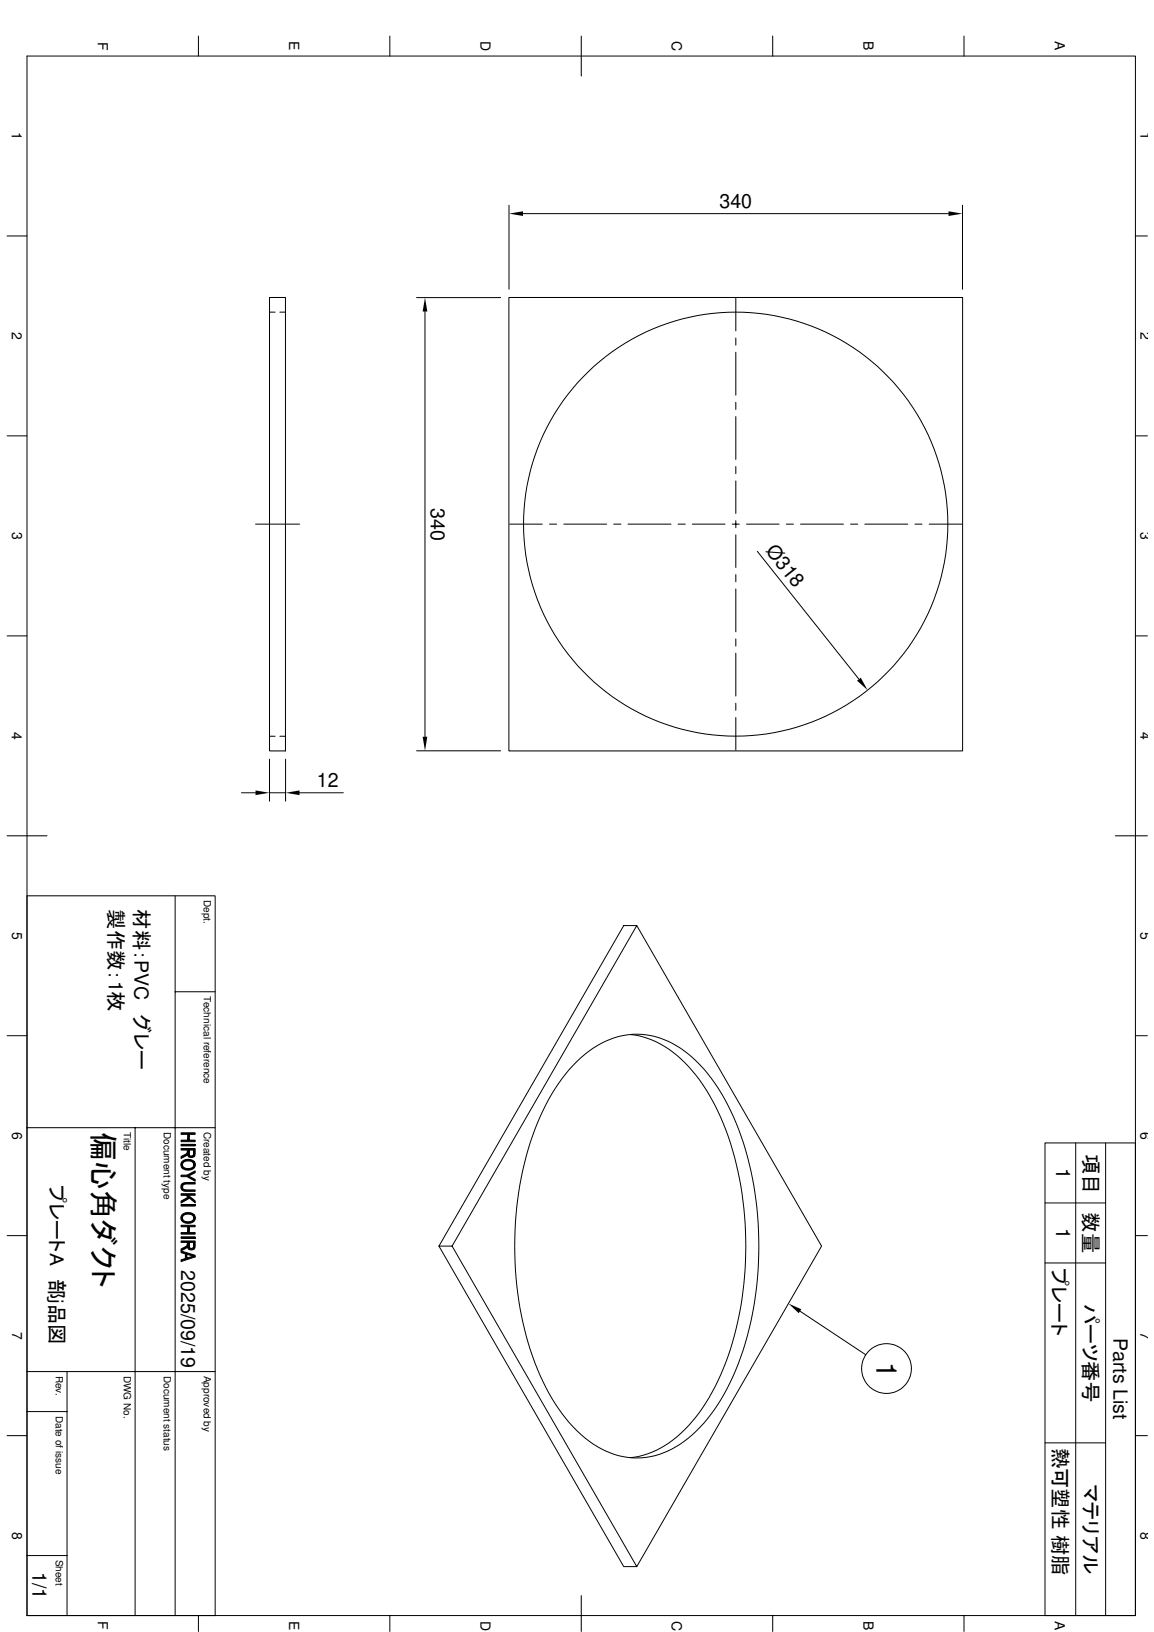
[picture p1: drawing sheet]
<svg xmlns="http://www.w3.org/2000/svg" width="210mm" height="297mm" viewBox="0 0 210 297" stroke-linecap="round" stroke-linejoin="round" font-family="sans-serif">
<g fill="none" stroke="#000" stroke-width=".18">
<path d="M4.9 10.2h201.6v283.8h-201.6zM36.1 6.6v3.6M70.9 6.6v3.6M105.7 6.6v7.2M140.5 6.6v3.6M175.3 6.6v3.6M92.6 37.4v15.2M95.1 38.9h77.4M175.1 37.4v15.2M1.3 42.9h3.6M49 54.1h2.9v82.6h-2.9zM49 56.8h1"/>
<path d="M50.9 56.8h1M75.8 54.2h15.3M77.3 56.7v77.4M92.6 54.1h82.5v82.6h-82.5zM133.8 54.3v5.9M206.5 42.9h2.2M1.3 79.3h3.6M133.8 61.5v1.3M133.8 64.1v7.8M133.8 73.2v1.3M133.8 75.8v7.8M206.5 79.3h2.2"/>
<path d="M46.5 95.4h8M92.7 95.4h5.9M99.9 95.4h1.3M102.6 95.4h7.7M111.6 95.4h1.3M114.2 95.4h7.8M123.3 95.4h1.4M125.9 95.4h6M133.2 95.4h1.3M133.8 84.9v1.3M133.8 87.5v6M133.8 94.8v1.3"/>
<path d="M133.8 97.3v6M135.8 95.4h5.9M143 95.4h1.3M145.6 95.4h7.8M154.7 95.4h1.3M157.3 95.4h7.8M166.4 95.4h1.3M169 95.4h5.9M1.3 115.7h3.6M133.8 104.6v1.3M133.8 107.2v7.8M133.8 116.3v1.3"/>
<path d="M133.8 118.9v7.8M137.8 100.4l18.4 23.2M206.5 115.7h2.2M49 134h1M49 138.2v7.6M50.9 134h1M51.9 138.2v7.6M75.8 136.7h15.3M133.8 128v1.3M133.8 130.6v5.9M1.3 152.1h7.3M43.9 144.3h2.6"/>
<path d="M49 144.3h2.9M54.5 144.3h7.9M202.9 152.1h5.8M4.9 163h34.2v131M31.9 163v131M115.8 168.5l33.6 58.3-33.6 58.3M1.3 188.5h3.6M31.9 180.5h7.2M105 193.2a15 15 0 0 1 13.3-4.7 18.1 18.1 0 0 1 10.4 6.9 45.1 45.1 0 0 1 8.4 20.3 62.3 62.3 0 0 1-3.7 34.7 27.8 27.8 0 0 1-10.4 12.9 13.6 13.6 0 0 1-15.9-1 31.4 31.4 0 0 1-9.8-14.2 63 63 0 0 1 .5-43.7 33.1 33.1 0 0 1 7.2-11.2zM114.6 188.3a17 17 0 0 1 11.3 6.6 43 43 0 0 1 8.6 19.6 62.9 62.9 0 0 1-3.4 35.6 28.2 28.2 0 0 1-10.2 13 14.5 14.5 0 0 1-6.3 2.2M206.5 188.5h2.2M4.9 205.3h34.2"/>
<path d="M24.6 205.3v88.7M32.9 207.5h1.2l.3-1v1h1.1v.3h-2.6zM32.9 206.2h2.6v.3h-1.1l-.3 1v-1h-1.2zM32.9 208.3h2.6v.3h-2.6zM32.9 210.5l1-.5 .2-.4v.5l-.1 .2-1.1 .5zM32.9 209h2.6l-.1 1.4-.1 .1-.1-1.2h-.8l-.1 1.2-.2-.4v-.8h-1.2zM32.9 213.9h1.1l1.5 .8v.3l-1.5-.8h-1.1zM32.9 218.6l1.3-.7 .3 .2-1.6 .9zM32.9 217.3h2.6v.3h-2.6zM32.9 219.2h2.6v.3h-2.6zM33.1 215.5l.1-.1v.6a.56 .56 0 0 0 .8 .6h1.5v.2h-1.5a.84 .84 0 0 1-1-.3 .84 .84 0 0 1 .1-1zM33.2 211.3l.7-.3 .7 .1 .7 .3-.1 .6a1.15 1.15 0 0 0-1.8-.4l-.2 .3v.7l-.3-.5v-.4z"/>
<path d="M33.2 212a1.16 1.16 0 0 0 2 .3l.1-.9 .2 .3v.6l-.4 .5-.5 .1h-.8l-.5-.2zM33.2 215.4l.7-.2h1.6v.3h-1.5a.58 .58 0 0 0-.8 .5zM33.8 217.6h.4l1.3 1v.3zM34 213.9l1.5-.8v.3l-1.2 .7zM34.4 209.3v.6a.42 .42 0 0 0 .4 .5 .42 .42 0 0 0 .4-.4l.1 .5-.4 .2-.5-.1zM190.1 218.9h11M195.7 208v86M201.1 208v86M1.3 224.9h3.6M32.9 224.3h1.2l.3-1v1h1.1v.3h-2.6zM32.9 223h2.6v.3h-1.1l-.3 1v-1h-1.2zM32.9 225.1h2.6v.3h-2.6z"/>
<path d="M32.9 227.3l1-.5 .2-.4v.5l-.2 .3-1 .5zM32.9 225.9h2.6l-.1 1.3-.1 .2-.1-1.3h-.8v1.3l-.3-.4v-.9h-1.2zM32.9 227.7l2.6 .8v.3l-1.5-.5-.3 .8v-.9l-.8-.2zM32.9 229.3l.8-.2 .3-.8v.7l1.2-.4 .3 .2-2.6 .8zM33.1 221.1l.6-.4h1l.6 .3-.1 .7a1.15 1.15 0 0 0-1.8-.4l-.2 .3v.7l-.1-.1a.83 .83 0 0 1 0-1.1zM33.2 221.7l.1 .3 .2 .2 .9 .2a.77 .77 0 0 0 .8-.7l.1-.7 .2 .4v.6l-.4 .4-.7 .3-.6-.1-.5-.2zM34.4 226.1v.6a.42 .42 0 0 0 .4 .5 .42 .42 0 0 0 .4-.4l.1 .6-.4 .1-.5-.1zM79.8 226.8l33.7 58.3h2.3l-33.6-58.3h-2.4l33.7-58.3h2.3l-33.6 58.3M145.5 238.7l12 7.9M190.1 229.9h11M206.5 224.9h2.2M4.9 256.9h7.3"/>
<path d="M4.9 249.6h34.2M12.2 249.6v44.4M1.3 261.3h3.6M190.1 262.6h11M206.5 261.3h2.2M4.9 283.1h7.3M36.1 294v2.9M70.9 294v2.9M105.7 290.4v6.5M140.5 294v2.9M175.3 294v2.9M190.1 294v-86h16.4v86"/>
<circle cx="133.8" cy="95.4" r="38.6"/>
<circle cx="161.3" cy="249.1" r="4.5"/>
</g>
<g fill="#000">
<path d="M92.6 38.9l2.5-.4v.8zM172.5 38.5l2.6 .4-2.6 .4zM77.3 54.2l.4 2.5h-.8zM76.9 134.1h.8l-.4 2.6zM155.9 123.9l.7-.5 1.2 2.2zM46.5 143.9l2.5 .4-2.5 .4zM51.9 144.3l2.6-.4v.8zM143.4 237.3l2.4 1-.5 .7z"/>
<path d="M32.9 210.5l1-.5 .2-.4v.5l-.1 .2-1.1 .5z" fill-rule="evenodd"/>
<path d="M32.9 218.6l1.3-.7 .3 .2-1.6 .9z" fill-rule="evenodd"/>
<path d="M34.4 209.3v.6a.42 .42 0 0 0 .4 .5 .42 .42 0 0 0 .4-.4l.1 .5-.4 .2-.5-.1z" fill-rule="evenodd"/>
<path d="M33.2 211.3l.7-.3 .7 .1 .7 .3-.1 .6a1.15 1.15 0 0 0-1.8-.4l-.2 .3v.7l-.3-.5v-.4z" fill-rule="evenodd"/>
<path d="M32.9 207.5h1.2l.3-1v1h1.1v.3h-2.6z" fill-rule="evenodd"/>
<path d="M32.9 206.2h2.6v.3h-1.1l-.3 1v-1h-1.2z" fill-rule="evenodd"/>
<path d="M32.9 209h2.6l-.1 1.4-.1 .1-.1-1.2h-.8l-.1 1.2-.2-.4v-.8h-1.2z" fill-rule="evenodd"/>
<path d="M34 213.9l1.5-.8v.3l-1.2 .7z" fill-rule="evenodd"/>
<path d="M32.9 213.9h1.1l1.5 .8v.3l-1.5-.8h-1.1z" fill-rule="evenodd"/>
<path d="M33.1 215.5l.1-.1v.6a.56 .56 0 0 0 .8 .6h1.5v.2h-1.5a.84 .84 0 0 1-1-.3 .84 .84 0 0 1 .1-1z" fill-rule="evenodd"/>
<path d="M33.2 215.4l.7-.2h1.6v.3h-1.5a.58 .58 0 0 0-.8 .5z" fill-rule="evenodd"/>
<path d="M33.8 217.6h.4l1.3 1v.3z" fill-rule="evenodd"/>
<path d="M32.9 217.3h2.6v.3h-2.6z" fill-rule="evenodd"/>
<path d="M33.2 212a1.16 1.16 0 0 0 2 .3l.1-.9 .2 .3v.6l-.4 .5-.5 .1h-.8l-.5-.2z" fill-rule="evenodd"/>
<path d="M32.9 227.3l1-.5 .2-.4v.5l-.2 .3-1 .5z" fill-rule="evenodd"/>
<path d="M33.1 221.1l.6-.4h1l.6 .3-.1 .7a1.15 1.15 0 0 0-1.8-.4l-.2 .3v.7l-.1-.1a.83 .83 0 0 1 0-1.1z" fill-rule="evenodd"/>
<path d="M34.4 226.1v.6a.42 .42 0 0 0 .4 .5 .42 .42 0 0 0 .4-.4l.1 .6-.4 .1-.5-.1z" fill-rule="evenodd"/>
<path d="M32.9 224.3h1.2l.3-1v1h1.1v.3h-2.6z" fill-rule="evenodd"/>
<path d="M32.9 223h2.6v.3h-1.1l-.3 1v-1h-1.2z" fill-rule="evenodd"/>
<path d="M32.9 225.9h2.6l-.1 1.3-.1 .2-.1-1.3h-.8v1.3l-.3-.4v-.9h-1.2z" fill-rule="evenodd"/>
<path d="M32.9 227.7l2.6 .8v.3l-1.5-.5-.3 .8v-.9l-.8-.2z" fill-rule="evenodd"/>
<path d="M32.9 229.3l.8-.2 .3-.8v.7l1.2-.4 .3 .2-2.6 .8z" fill-rule="evenodd"/>
<path d="M33.2 221.7l.1 .3 .2 .2 .9 .2a.77 .77 0 0 0 .8-.7l.1-.7 .2 .4v.6l-.4 .4-.7 .3-.6-.1-.5-.2z" fill-rule="evenodd"/>
</g>
<path d="M32.9 208.4h2.6M32.9 219.4h2.6M32.9 225.2h2.6" fill="none" stroke="#000" stroke-width=".28"/>
<text font-size="5.3" x="16.9" y="206" transform="rotate(90 16.9 206)">偏心角ダクト</text>
<text font-size="5.1" x="159.4" y="247.9" transform="rotate(90 159.4 247.9)">1</text>
<g font-size="3.7">
<text x="19.8" y="163" transform="rotate(90 19.8 163)">製作数：1枚</text>
<text x="24.5" y="163" transform="rotate(90 24.5 163)">材料：PVC　グレー</text>
<text x="9" y="215.6" transform="rotate(90 9 215.6)">プレートA　部j品図</text>
<text x="197.1" y="210.1" transform="rotate(90 197.1 210.1)">項目</text>
<text x="197.1" y="220.7" transform="rotate(90 197.1 220.7)">数量</text>
<text x="191.4" y="230.8" transform="rotate(90 191.4 230.8)">プレート</text>
<text x="197.1" y="237.3" transform="rotate(90 197.1 237.3)">パーツ番号</text>
<text x="191.5" y="263.5" transform="rotate(90 191.5 263.5)">熱可塑性 樹脂</text>
<text x="197.1" y="270.1" transform="rotate(90 197.1 270.1)">マテリアル</text>
</g>
<g font-size="3.6">
<text x="130.9" y="37.8">340</text>
<text x="78.4" y="92.5" transform="rotate(90 78.4 92.5)">340</text>
<text x="139.2" y="100.3" transform="rotate(52 139.2 100.3)">Ø318</text>
<text x="57.7" y="143.3">12</text>
<text x="192.1" y="212.6" transform="rotate(90 192.1 212.6)">1</text>
<text x="192.1" y="223.5" transform="rotate(90 192.1 223.5)">1</text>
<text x="32.9" y="231.1" transform="rotate(90 32.9 231.1)">2025/09/19</text>
<text x="202.6" y="243.5" transform="rotate(90 202.6 243.5)">Parts List</text>
<text x="5.9" y="286.1" transform="rotate(90 5.9 286.1)">1/1</text>
</g>
<g font-size="2.5">
<text x="17.8" y="7.6" transform="rotate(90 17.8 7.6)">F</text>
<text x="52.6" y="7.5" transform="rotate(90 52.6 7.5)">E</text>
<text x="87.4" y="7.5" transform="rotate(90 87.4 7.5)">D</text>
<text x="122.2" y="7.5" transform="rotate(90 122.2 7.5)">C</text>
<text x="157" y="7.5" transform="rotate(90 157 7.5)">B</text>
<text x="191.9" y="7.5" transform="rotate(90 191.9 7.5)">A</text>
<text x="2.2" y="24" transform="rotate(90 2.2 24)">1</text>
<text x="207.4" y="24" transform="rotate(90 207.4 24)">1</text>
<text x="2.2" y="60.4" transform="rotate(90 2.2 60.4)">2</text>
<text x="207.4" y="60.4" transform="rotate(90 207.4 60.4)">2</text>
<text x="2.2" y="96.8" transform="rotate(90 2.2 96.8)">3</text>
<text x="207.5" y="96.8" transform="rotate(90 207.5 96.8)">3</text>
<text x="2.2" y="133.2" transform="rotate(90 2.2 133.2)">4</text>
<text x="207.4" y="133.2" transform="rotate(90 207.4 133.2)">4</text>
<text x="2.2" y="169.6" transform="rotate(90 2.2 169.6)">5</text>
<text x="207.5" y="169.6" transform="rotate(90 207.5 169.6)">5</text>
<text x="2.2" y="206" transform="rotate(90 2.2 206)">6</text>
<text x="207.5" y="206" transform="rotate(90 207.5 206)">6</text>
<text x="2.2" y="242.4" transform="rotate(90 2.2 242.4)">7</text>
<text x="207.5" y="242.4" transform="rotate(90 207.5 242.4)">7</text>
<text x="2.2" y="278.8" transform="rotate(90 2.2 278.8)">8</text>
<text x="207.5" y="278.8" transform="rotate(90 207.5 278.8)">8</text>
<text x="17.8" y="295.1" transform="rotate(90 17.8 295.1)">F</text>
<text x="52.6" y="295" transform="rotate(90 52.6 295)">E</text>
<text x="87.4" y="295" transform="rotate(90 87.4 295)">D</text>
<text x="122.2" y="295" transform="rotate(90 122.2 295)">C</text>
<text x="157" y="295" transform="rotate(90 157 295)">B</text>
<text x="191.9" y="295" transform="rotate(90 191.9 295)">A</text>
</g>
<g font-size="1.8">
<text x="37.1" y="163.8" transform="rotate(90 37.1 163.8)">Dept.</text>
<text x="37.1" y="181.2" transform="rotate(90 37.1 181.2)">Technical reference</text>
<text x="22.5" y="206" transform="rotate(90 22.5 206)">Title</text>
<text x="29.8" y="206" transform="rotate(90 29.8 206)">Document type</text>
<text x="37.1" y="206" transform="rotate(90 37.1 206)">Created by</text>
<text x="10.2" y="250.4" transform="rotate(90 10.2 250.4)">Rev.</text>
<text x="22.5" y="250.4" transform="rotate(90 22.5 250.4)">DWG No.</text>
<text x="29.8" y="250.4" transform="rotate(90 29.8 250.4)">Document status</text>
<text x="37.1" y="250.4" transform="rotate(90 37.1 250.4)">Approved by</text>
<text x="10.2" y="257.7" transform="rotate(90 10.2 257.7)">Date of issue</text>
<text x="10.2" y="283.9" transform="rotate(90 10.2 283.9)">Sheet</text>
</g>
</svg>
